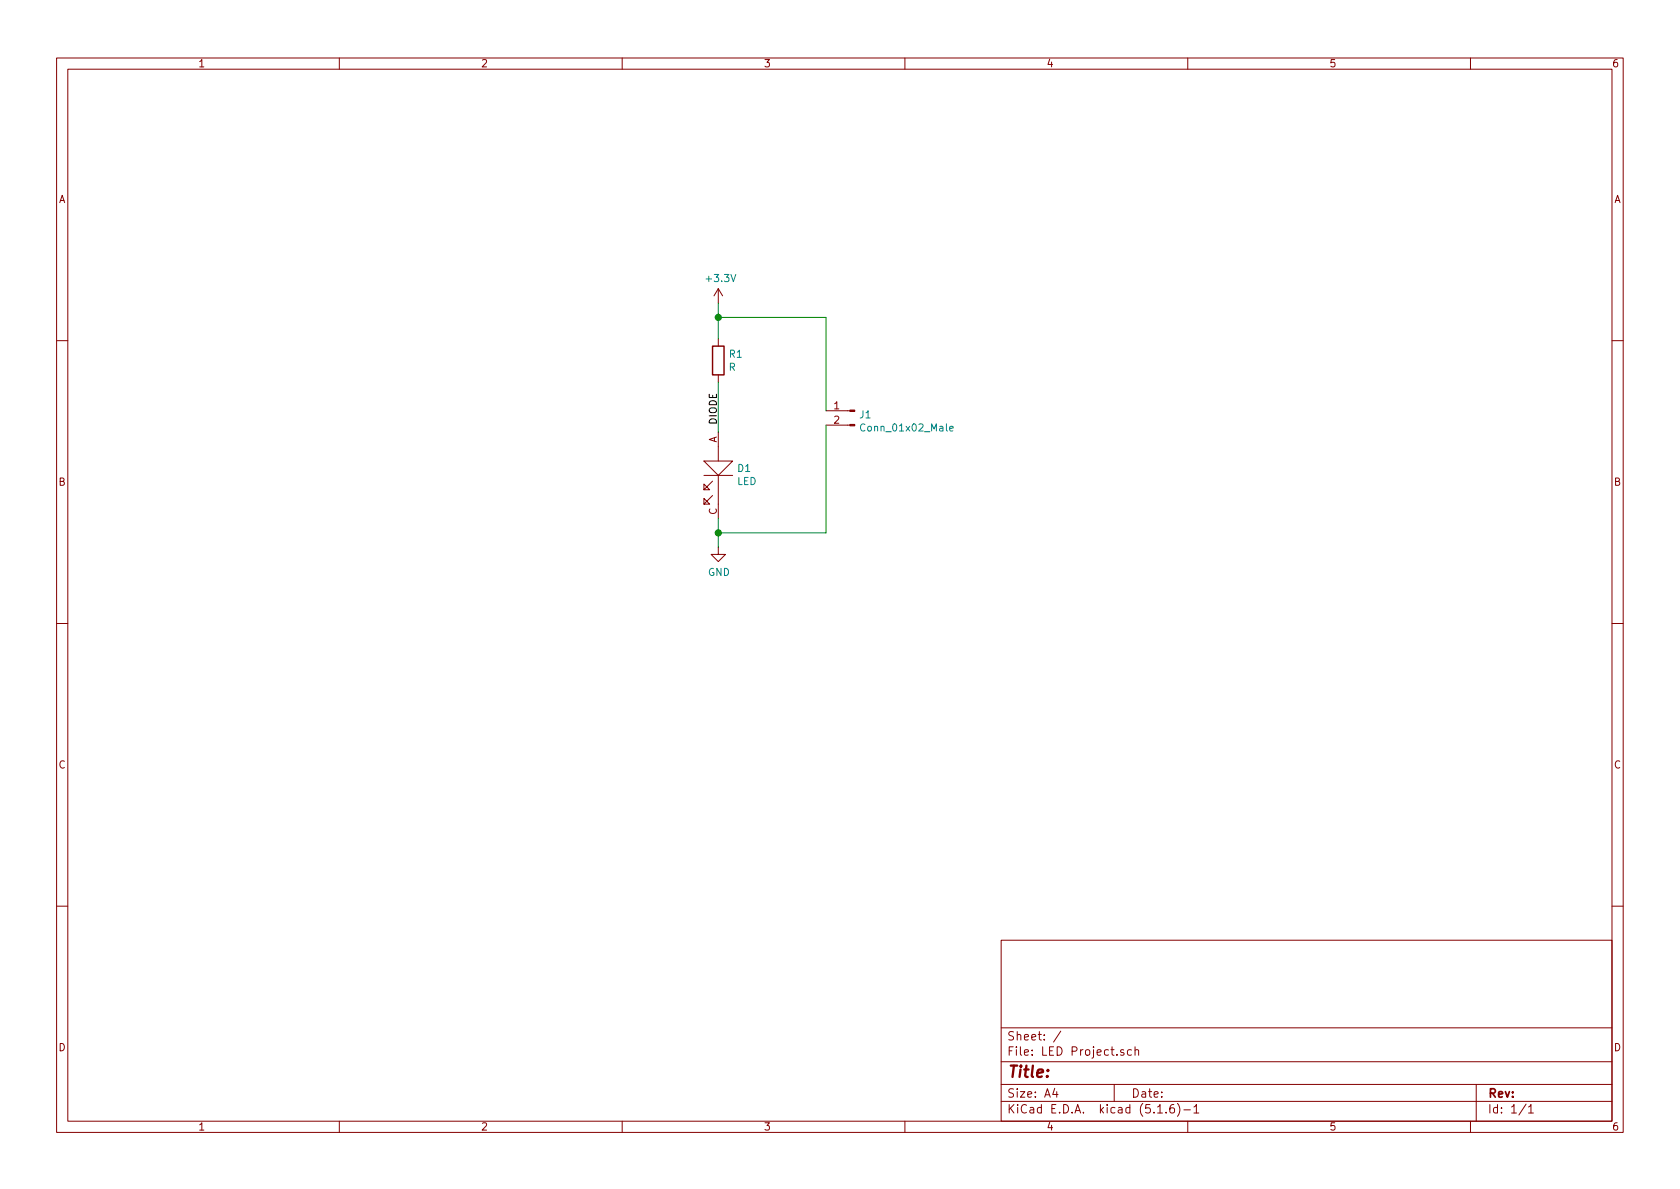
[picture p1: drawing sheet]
EESchema Schematic File Version 4
EELAYER 30 0
EELAYER END
$Descr A4 11693 8268
encoding utf-8
Sheet 1 1
Title ""
Date ""
Rev ""
Comp ""
Comment1 ""
Comment2 ""
Comment3 ""
Comment4 ""
$EndDescr
$Comp
L MySCHLib:LED D1
U 1 1
P 5000 3400
F 0 "D1" V 5146 3272 50  0000 R CNN
F 1 "LED" V 5055 3272 50  0000 R CNN
F 2 "MyPCBLib:LED0603" H 5000 3400 50  0001 C CNN
F 3 "" H 5000 3400 50  0001 C CNN
	1    5000 3400
	0    -1   -1   0   
$EndComp
Wire Wire Line
	5750 3700 5000 3700
Wire Wire Line
	5000 3700 5000 3600
Wire Wire Line
	5000 3700 5000 3800
Connection ~ 5000 3700
$Comp
L power:GND #PWR02
U 1 1
P 5000 3800
F 0 "#PWR02" H 5000 3550 50  0001 C CNN
F 1 "GND" H 5005 3627 50  0000 C CNN
F 2 "" H 5000 3800 50  0001 C CNN
F 3 "" H 5000 3800 50  0001 C CNN
	1    5000 3800
	1    0    0    -1  
$EndComp
Wire Wire Line
	5000 3000 5000 2650
$Comp
L Device:R R1
U 1 1
P 5000 2500
F 0 "R1" H 5070 2546 50  0000 L CNN
F 1 "R" H 5070 2455 50  0000 L CNN
F 2 "Resistor_SMD:R_0805_2012Metric" V 4930 2500 50  0001 C CNN
F 3 "~" H 5000 2500 50  0001 C CNN
	1    5000 2500
	1    0    0    -1  
$EndComp
Wire Wire Line
	5750 2200 5750 2850
Connection ~ 5000 2200
Wire Wire Line
	5000 2350 5000 2200
Wire Wire Line
	5000 2200 5750 2200
Wire Wire Line
	5000 2200 5000 2100
$Comp
L power:+3.3V #PWR01
U 1 1
P 5000 2100
F 0 "#PWR01" H 5000 1950 50  0001 C CNN
F 1 "+3.3V" H 5015 2273 50  0000 C CNN
F 2 "" H 5000 2100 50  0001 C CNN
F 3 "" H 5000 2100 50  0001 C CNN
	1    5000 2100
	1    0    0    -1  
$EndComp
Text Label 5000 2950 1    50   ~ 0
DIODE
Wire Wire Line
	5750 2950 5750 3700
$Comp
L Connector:Conn_01x02_Male J1
U 1 1
P 5950 2850
F 0 "J1" H 5922 2824 50  0000 R CNN
F 1 "Conn_01x02_Male" H 5922 2733 50  0000 R CNN
F 2 "Connector_Molex:Molex_KK-254_AE-6410-02A_1x02_P2.54mm_Vertical" H 5950 2850 50  0001 C CNN
F 3 "~" H 5950 2850 50  0001 C CNN
	1    5950 2850
	-1   0    0    -1  
$EndComp
$EndSCHEMATC
